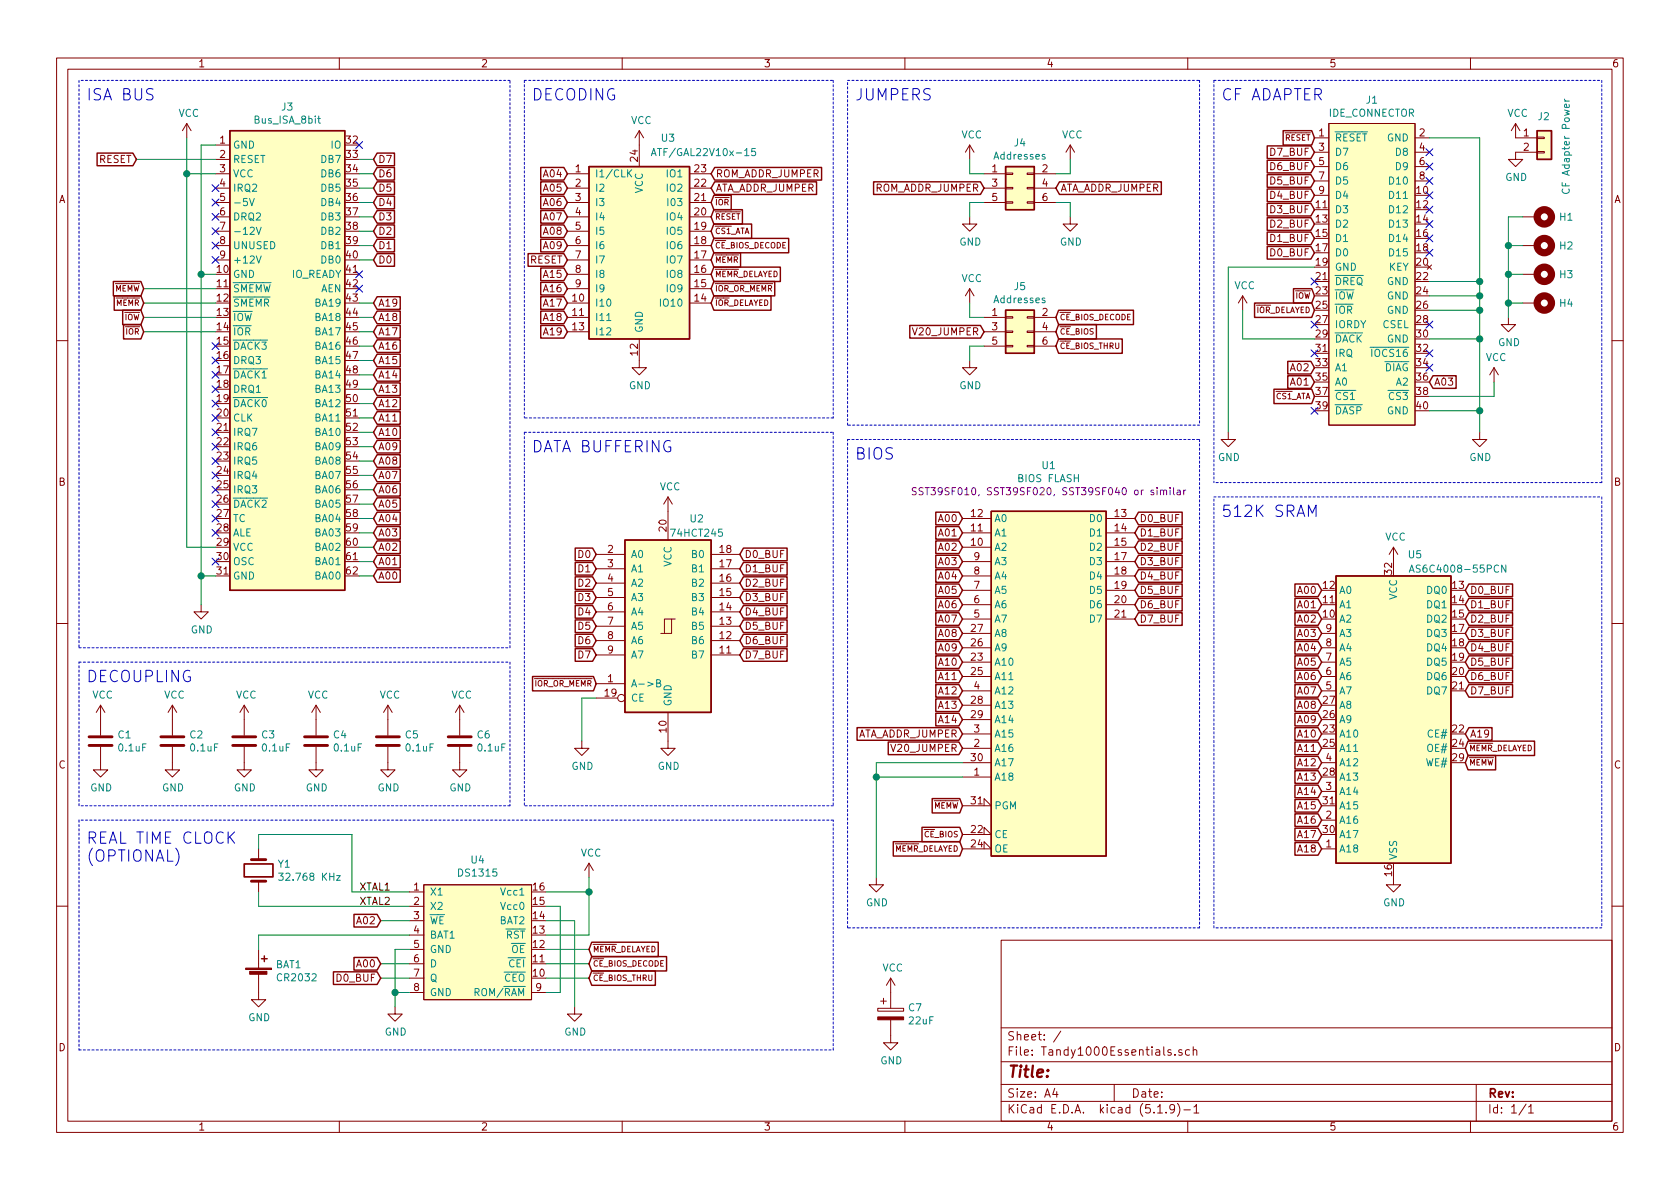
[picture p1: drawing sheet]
EESchema Schematic File Version 4
EELAYER 30 0
EELAYER END
$Descr A4 11693 8268
encoding utf-8
Sheet 1 1
Title ""
Date ""
Rev ""
Comp ""
Comment1 ""
Comment2 ""
Comment3 ""
Comment4 ""
$EndDescr
$Comp
L power:VCC #PWR0101
U 1 1
P 1300 950
F 0 "#PWR0101" H 1300 800 50  0001 C CNN
F 1 "VCC" H 1315 1123 50  0000 C CNN
F 2 "" H 1300 950 50  0001 C CNN
F 3 "" H 1300 950 50  0001 C CNN
	1    1300 950 
	1    0    0    -1  
$EndComp
Wire Wire Line
	1300 1200 1500 1200
$Comp
L power:GND #PWR0102
U 1 1
P 1400 4200
F 0 "#PWR0102" H 1400 3950 50  0001 C CNN
F 1 "GND" H 1405 4027 50  0000 C CNN
F 2 "" H 1400 4200 50  0001 C CNN
F 3 "" H 1400 4200 50  0001 C CNN
	1    1400 4200
	1    0    0    -1  
$EndComp
Wire Wire Line
	1500 4000 1400 4000
Wire Wire Line
	1400 4000 1400 4200
Wire Wire Line
	1500 1000 1400 1000
Connection ~ 1400 4000
Wire Wire Line
	1500 3800 1300 3800
Wire Wire Line
	1300 3800 1300 1200
Text GLabel 2600 1100 2    50   Input ~ 0
D7
Text GLabel 2600 1200 2    50   Input ~ 0
D6
Text GLabel 2600 1300 2    50   Input ~ 0
D5
Text GLabel 2600 1400 2    50   Input ~ 0
D4
Text GLabel 2600 1500 2    50   Input ~ 0
D3
Text GLabel 2600 1600 2    50   Input ~ 0
D2
Text GLabel 2600 1700 2    50   Input ~ 0
D1
Text GLabel 2600 1800 2    50   Input ~ 0
D0
Text GLabel 2600 4000 2    50   Input ~ 0
A00
Wire Wire Line
	1500 1100 950  1100
Connection ~ 1300 1200
Wire Wire Line
	1300 950  1300 1200
Wire Wire Line
	1500 2000 1000 2000
Wire Wire Line
	1500 2100 1000 2100
Wire Wire Line
	1500 2200 1000 2200
Wire Wire Line
	1500 2300 1000 2300
Wire Wire Line
	2500 1100 2600 1100
Wire Wire Line
	2500 1200 2600 1200
Wire Wire Line
	2600 1300 2500 1300
Wire Wire Line
	2500 1400 2600 1400
Wire Wire Line
	2500 1500 2600 1500
Wire Wire Line
	2500 1600 2600 1600
Wire Wire Line
	2500 1700 2600 1700
Wire Wire Line
	2600 1800 2500 1800
Wire Wire Line
	2500 2100 2600 2100
Wire Wire Line
	2500 2200 2600 2200
Wire Wire Line
	2600 2300 2500 2300
Wire Wire Line
	2500 2400 2600 2400
Wire Wire Line
	2500 2500 2600 2500
Wire Wire Line
	2500 2700 2600 2700
Wire Wire Line
	2600 2800 2500 2800
Wire Wire Line
	2500 2900 2600 2900
Wire Wire Line
	2500 3000 2600 3000
Wire Wire Line
	2500 3100 2600 3100
Wire Wire Line
	2500 3200 2600 3200
Wire Wire Line
	2600 3300 2500 3300
Wire Wire Line
	2500 3400 2600 3400
Wire Wire Line
	2500 3500 2600 3500
Wire Wire Line
	2500 3600 2600 3600
Wire Wire Line
	2500 3700 2600 3700
Wire Wire Line
	2600 3800 2500 3800
Wire Wire Line
	2500 3900 2600 3900
Wire Wire Line
	2500 4000 2600 4000
Text GLabel 2600 3900 2    50   Input ~ 0
A01
Text GLabel 2600 3800 2    50   Input ~ 0
A02
Text GLabel 2600 3700 2    50   Input ~ 0
A03
Text GLabel 2600 3300 2    50   Input ~ 0
A07
Text GLabel 2600 3200 2    50   Input ~ 0
A08
Text GLabel 2600 3100 2    50   Input ~ 0
A09
Text GLabel 2600 3000 2    50   Input ~ 0
A10
Text GLabel 2600 2900 2    50   Input ~ 0
A11
Text GLabel 2600 2800 2    50   Input ~ 0
A12
Text GLabel 2600 2700 2    50   Input ~ 0
A13
Wire Wire Line
	1400 1000 1400 1900
Text GLabel 1000 2000 0    39   Input ~ 0
~MEMW
Text GLabel 1000 2100 0    39   Input ~ 0
~MEMR
Text GLabel 1000 2200 0    39   Input ~ 0
~IOW
Text GLabel 1000 2300 0    39   Input ~ 0
~IOR
Text GLabel 950  1100 0    50   Input ~ 0
RESET
Text Notes 600  700  0    79   ~ 0
ISA BUS
Wire Notes Line
	550  550  550  4500
Wire Notes Line
	550  4500 3550 4500
Wire Notes Line
	3550 4500 3550 550 
Wire Notes Line
	3550 550  550  550 
Wire Wire Line
	1500 1900 1400 1900
Connection ~ 1400 1900
Wire Wire Line
	1400 1900 1400 4000
NoConn ~ 1500 1700
$Comp
L Memory_Flash:SST39SF040 U1
U 1 1
P 7300 4800
F 0 "U1" H 7300 6371 50  0000 C CNN
F 1 "BIOS FLASH" H 7300 6280 50  0000 C CNN
F 2 "Package_DIP:DIP-32_W15.24mm_Socket" H 7300 5100 50  0001 C CNN
F 3 "http://ww1.microchip.com/downloads/en/DeviceDoc/25022B.pdf" H 7300 5100 50  0001 C CNN
F 4 "SST39SF010, SST39SF020, SST39SF040 or similar" H 7300 6189 50  0000 C CNN "Note"
	1    7300 4800
	1    0    0    -1  
$EndComp
NoConn ~ 9950 1050
NoConn ~ 9950 1150
NoConn ~ 9950 1250
NoConn ~ 9950 1350
NoConn ~ 9950 1450
NoConn ~ 9950 1550
NoConn ~ 9950 1650
NoConn ~ 9950 1750
Text GLabel 9150 1750 0    50   Input ~ 0
D0_BUF
Text GLabel 9150 1650 0    50   Input ~ 0
D1_BUF
Text GLabel 9150 1550 0    50   Input ~ 0
D2_BUF
Text GLabel 9150 1450 0    50   Input ~ 0
D3_BUF
Text GLabel 9150 1350 0    50   Input ~ 0
D4_BUF
Text GLabel 9150 1250 0    50   Input ~ 0
D5_BUF
Text GLabel 9150 1150 0    50   Input ~ 0
D6_BUF
Text GLabel 9150 1050 0    50   Input ~ 0
D7_BUF
Wire Wire Line
	9950 950  10300 950 
Wire Wire Line
	10300 950  10300 1950
$Comp
L power:GND #PWR0106
U 1 1
P 10300 3000
F 0 "#PWR0106" H 10300 2750 50  0001 C CNN
F 1 "GND" H 10305 2827 50  0000 C CNN
F 2 "" H 10300 3000 50  0001 C CNN
F 3 "" H 10300 3000 50  0001 C CNN
	1    10300 3000
	1    0    0    -1  
$EndComp
Wire Wire Line
	9950 1950 10300 1950
Connection ~ 10300 1950
Wire Wire Line
	10300 1950 10300 2050
Wire Wire Line
	9950 2050 10300 2050
Connection ~ 10300 2050
Wire Wire Line
	10300 2050 10300 2150
Wire Wire Line
	9950 2150 10300 2150
Connection ~ 10300 2150
Wire Wire Line
	9950 2350 10300 2350
Connection ~ 10300 2350
Wire Wire Line
	10300 2350 10300 2850
NoConn ~ 9950 2450
NoConn ~ 9950 2550
Text GLabel 9150 2650 0    50   Input ~ 0
A01
Text GLabel 9150 2550 0    50   Input ~ 0
A02
Text GLabel 9950 2650 2    50   Input ~ 0
A03
Wire Wire Line
	9950 2850 10300 2850
Connection ~ 10300 2850
Wire Wire Line
	10300 2850 10300 3000
NoConn ~ 9150 2450
$Comp
L power:GND #PWR0107
U 1 1
P 8550 3000
F 0 "#PWR0107" H 8550 2750 50  0001 C CNN
F 1 "GND" H 8555 2827 50  0000 C CNN
F 2 "" H 8550 3000 50  0001 C CNN
F 3 "" H 8550 3000 50  0001 C CNN
	1    8550 3000
	1    0    0    -1  
$EndComp
Wire Wire Line
	8550 3000 8550 1850
Wire Wire Line
	8550 1850 9150 1850
Text GLabel 9150 2150 0    39   Input ~ 0
~IOR~_DELAYED
Text GLabel 9150 2050 0    39   Input ~ 0
~IOW
Text GLabel 9150 950  0    39   Input ~ 0
~RESET
$Comp
L power:GND #PWR0110
U 1 1
P 4450 2500
F 0 "#PWR0110" H 4450 2250 50  0001 C CNN
F 1 "GND" H 4455 2327 50  0000 C CNN
F 2 "" H 4450 2500 50  0001 C CNN
F 3 "" H 4450 2500 50  0001 C CNN
	1    4450 2500
	1    0    0    -1  
$EndComp
$Comp
L power:VCC #PWR0111
U 1 1
P 4450 1000
F 0 "#PWR0111" H 4450 850 50  0001 C CNN
F 1 "VCC" H 4465 1173 50  0000 C CNN
F 2 "" H 4450 1000 50  0001 C CNN
F 3 "" H 4450 1000 50  0001 C CNN
	1    4450 1000
	1    0    0    -1  
$EndComp
Text GLabel 6700 3600 0    50   Input ~ 0
A00
Text GLabel 6700 3700 0    50   Input ~ 0
A01
Text GLabel 6700 3800 0    50   Input ~ 0
A02
Text GLabel 6700 3900 0    50   Input ~ 0
A03
Text GLabel 6700 4000 0    50   Input ~ 0
A04
Text GLabel 6700 4100 0    50   Input ~ 0
A05
Text GLabel 6700 4200 0    50   Input ~ 0
A06
Text GLabel 6700 4300 0    50   Input ~ 0
A07
Text GLabel 6700 4400 0    50   Input ~ 0
A08
Text GLabel 6700 4500 0    50   Input ~ 0
A09
Text GLabel 6700 4600 0    50   Input ~ 0
A10
Text GLabel 6700 4700 0    50   Input ~ 0
A11
Text GLabel 6700 4800 0    50   Input ~ 0
A12
Text GLabel 6700 4900 0    50   Input ~ 0
A13
Wire Wire Line
	6700 5400 6100 5400
Wire Wire Line
	6100 5400 6100 6100
$Comp
L power:GND #PWR0112
U 1 1
P 6100 6100
F 0 "#PWR0112" H 6100 5850 50  0001 C CNN
F 1 "GND" H 6105 5927 50  0000 C CNN
F 2 "" H 6100 6100 50  0001 C CNN
F 3 "" H 6100 6100 50  0001 C CNN
	1    6100 6100
	1    0    0    -1  
$EndComp
Text GLabel 6700 5600 0    39   Input ~ 0
~MEMW
Text GLabel 6700 5900 0    39   Input ~ 0
~MEMR~_DELAYED
Text GLabel 6700 5800 0    39   Input ~ 0
~CE~_BIOS
Text GLabel 7900 3600 2    50   Input ~ 0
D0_BUF
Text GLabel 7900 3700 2    50   Input ~ 0
D1_BUF
Text GLabel 7900 3800 2    50   Input ~ 0
D2_BUF
Text GLabel 7900 3900 2    50   Input ~ 0
D3_BUF
Text GLabel 7900 4000 2    50   Input ~ 0
D4_BUF
Text GLabel 7900 4100 2    50   Input ~ 0
D5_BUF
Text GLabel 7900 4200 2    50   Input ~ 0
D6_BUF
Text GLabel 7900 4300 2    50   Input ~ 0
D7_BUF
Text GLabel 4950 1600 2    39   Input ~ 0
~CS1~_ATA
Text GLabel 4950 1700 2    39   Input ~ 0
~CE~_BIOS_DECODE
Text GLabel 4950 2100 2    39   Input ~ 0
~IOR~_DELAYED
Text GLabel 2600 3400 2    50   Input ~ 0
A06
Text GLabel 2600 3500 2    50   Input ~ 0
A05
Text GLabel 2600 3600 2    50   Input ~ 0
A04
Text GLabel 3950 1500 0    50   Input ~ 0
A07
Text GLabel 3950 1600 0    50   Input ~ 0
A08
Text GLabel 3950 1700 0    50   Input ~ 0
A09
Text GLabel 3950 1400 0    50   Input ~ 0
A06
Text GLabel 3950 1300 0    50   Input ~ 0
A05
Text GLabel 3950 1200 0    50   Input ~ 0
A04
Text GLabel 2600 2100 2    50   Input ~ 0
A19
Text GLabel 2600 2200 2    50   Input ~ 0
A18
Text GLabel 2600 2300 2    50   Input ~ 0
A17
Text GLabel 2600 2400 2    50   Input ~ 0
A16
Text GLabel 2600 2500 2    50   Input ~ 0
A15
Text GLabel 3950 2300 0    50   Input ~ 0
A19
Text GLabel 3950 2200 0    50   Input ~ 0
A18
Text GLabel 3950 2100 0    50   Input ~ 0
A17
Text GLabel 3950 2000 0    50   Input ~ 0
A16
Text GLabel 3950 1900 0    50   Input ~ 0
A15
Connection ~ 6100 5400
Wire Wire Line
	6700 5300 6100 5300
Wire Wire Line
	6100 5300 6100 5400
Text GLabel 6700 5100 0    50   Input ~ 0
ATA_ADDR_JUMPER
$Comp
L Device:C C1
U 1 1
P 700 5150
F 0 "C1" H 815 5196 50  0000 L CNN
F 1 "0.1uF" H 815 5105 50  0000 L CNN
F 2 "Capacitor_THT:C_Disc_D6.0mm_W2.5mm_P5.00mm" H 738 5000 50  0001 C CNN
F 3 "~" H 700 5150 50  0001 C CNN
F 4 "C84772" H 700 5150 50  0001 C CNN "LCSC"
F 5 "C84772,C263183" H 700 5150 50  0001 C CNN "Part options"
	1    700  5150
	1    0    0    -1  
$EndComp
$Comp
L power:GND #PWR0115
U 1 1
P 700 5300
F 0 "#PWR0115" H 700 5050 50  0001 C CNN
F 1 "GND" H 705 5127 50  0000 C CNN
F 2 "" H 700 5300 50  0001 C CNN
F 3 "" H 700 5300 50  0001 C CNN
	1    700  5300
	1    0    0    -1  
$EndComp
$Comp
L power:VCC #PWR0116
U 1 1
P 700 5000
F 0 "#PWR0116" H 700 4850 50  0001 C CNN
F 1 "VCC" H 715 5173 50  0000 C CNN
F 2 "" H 700 5000 50  0001 C CNN
F 3 "" H 700 5000 50  0001 C CNN
	1    700  5000
	1    0    0    -1  
$EndComp
$Comp
L Device:C C2
U 1 1
P 1200 5150
F 0 "C2" H 1315 5196 50  0000 L CNN
F 1 "0.1uF" H 1315 5105 50  0000 L CNN
F 2 "Capacitor_THT:C_Disc_D6.0mm_W2.5mm_P5.00mm" H 1238 5000 50  0001 C CNN
F 3 "~" H 1200 5150 50  0001 C CNN
F 4 "C84772" H 1200 5150 50  0001 C CNN "LCSC"
F 5 "C84772,C263183" H 1200 5150 50  0001 C CNN "Part options"
	1    1200 5150
	1    0    0    -1  
$EndComp
$Comp
L power:GND #PWR0117
U 1 1
P 1200 5300
F 0 "#PWR0117" H 1200 5050 50  0001 C CNN
F 1 "GND" H 1205 5127 50  0000 C CNN
F 2 "" H 1200 5300 50  0001 C CNN
F 3 "" H 1200 5300 50  0001 C CNN
	1    1200 5300
	1    0    0    -1  
$EndComp
$Comp
L power:VCC #PWR0118
U 1 1
P 1200 5000
F 0 "#PWR0118" H 1200 4850 50  0001 C CNN
F 1 "VCC" H 1215 5173 50  0000 C CNN
F 2 "" H 1200 5000 50  0001 C CNN
F 3 "" H 1200 5000 50  0001 C CNN
	1    1200 5000
	1    0    0    -1  
$EndComp
Text Notes 600  4750 0    79   ~ 0
DECOUPLING
Wire Notes Line
	550  4600 3550 4600
Wire Notes Line
	3550 4600 3550 5600
Wire Notes Line
	3550 5600 550  5600
Wire Notes Line
	550  5600 550  4600
Text Notes 3700 3150 0    79   ~ 0
DATA BUFFERING
Text Notes 3700 700  0    79   ~ 0
DECODING
Text Notes 5950 3200 0    79   ~ 0
BIOS
Text Notes 8500 700  0    79   ~ 0
CF ADAPTER
Wire Notes Line
	8450 550  11150 550 
Wire Notes Line
	11150 550  11150 3350
Wire Notes Line
	11150 3350 8450 3350
Wire Notes Line
	8450 550  8450 3350
Wire Notes Line
	3650 3000 5800 3000
Wire Notes Line
	5800 5600 3650 5600
Wire Notes Line
	3650 3000 3650 5600
Wire Notes Line
	3650 550  5800 550 
Wire Notes Line
	5800 2900 3650 2900
Wire Notes Line
	3650 550  3650 2900
Wire Notes Line
	8350 2950 5900 2950
Wire Notes Line
	5900 550  8350 550 
Text Notes 5950 700  0    79   ~ 0
JUMPERS
NoConn ~ 9150 2850
$Comp
L 00Common:IDE_CONNECTOR J1
U 1 1
P 9550 850
F 0 "J1" H 9550 1015 50  0000 C CNN
F 1 "IDE_CONNECTOR" H 9550 924 50  0000 C CNN
F 2 "Connector_PinSocket_2.54mm:PinSocket_2x20_P2.54mm_Vertical" H 9550 850 50  0001 C CNN
F 3 "" H 9550 850 50  0001 C CNN
	1    9550 850 
	1    0    0    -1  
$EndComp
$Comp
L Connector_Generic:Conn_01x02 J2
U 1 1
P 10750 950
F 0 "J2" H 10700 1100 50  0000 L CNN
F 1 "CF Adapter Power" V 10900 550 50  0000 L CNN
F 2 "Connector_PinSocket_2.54mm:PinSocket_1x02_P2.54mm_Vertical" H 10750 950 50  0001 C CNN
F 3 "~" H 10750 950 50  0001 C CNN
	1    10750 950 
	1    0    0    -1  
$EndComp
$Comp
L power:GND #PWR0123
U 1 1
P 10500 2200
F 0 "#PWR0123" H 10500 1950 50  0001 C CNN
F 1 "GND" H 10505 2027 50  0000 C CNN
F 2 "" H 10500 2200 50  0001 C CNN
F 3 "" H 10500 2200 50  0001 C CNN
	1    10500 2200
	1    0    0    -1  
$EndComp
$Comp
L power:VCC #PWR0124
U 1 1
P 10550 950
F 0 "#PWR0124" H 10550 800 50  0001 C CNN
F 1 "VCC" H 10565 1123 50  0000 C CNN
F 2 "" H 10550 950 50  0001 C CNN
F 3 "" H 10550 950 50  0001 C CNN
	1    10550 950 
	1    0    0    -1  
$EndComp
NoConn ~ 9150 1950
NoConn ~ 9150 2250
$Comp
L power:VCC #PWR0125
U 1 1
P 8650 2150
F 0 "#PWR0125" H 8650 2000 50  0001 C CNN
F 1 "VCC" H 8665 2323 50  0000 C CNN
F 2 "" H 8650 2150 50  0001 C CNN
F 3 "" H 8650 2150 50  0001 C CNN
	1    8650 2150
	1    0    0    -1  
$EndComp
Wire Wire Line
	9150 2350 8650 2350
Wire Wire Line
	8650 2350 8650 2150
Wire Wire Line
	10300 2150 10300 2350
NoConn ~ 9950 2250
NoConn ~ 1500 1500
NoConn ~ 1500 3700
NoConn ~ 2500 1000
NoConn ~ 1500 3900
NoConn ~ 1500 1300
NoConn ~ 2500 1900
NoConn ~ 1500 2400
NoConn ~ 1500 2500
NoConn ~ 1500 2600
NoConn ~ 1500 2700
NoConn ~ 1500 2800
NoConn ~ 1500 3500
NoConn ~ 1500 3400
NoConn ~ 1500 3300
NoConn ~ 1500 3200
NoConn ~ 1500 3100
NoConn ~ 1500 3000
NoConn ~ 1500 3600
NoConn ~ 1500 2900
NoConn ~ 2500 2000
NoConn ~ 1500 1400
NoConn ~ 1500 1600
NoConn ~ 1500 1800
Wire Wire Line
	9950 2750 10400 2750
Wire Wire Line
	10400 2750 10400 2650
$Comp
L power:VCC #PWR0103
U 1 1
P 10400 2650
F 0 "#PWR0103" H 10400 2500 50  0001 C CNN
F 1 "VCC" H 10415 2823 50  0000 C CNN
F 2 "" H 10400 2650 50  0001 C CNN
F 3 "" H 10400 2650 50  0001 C CNN
	1    10400 2650
	1    0    0    -1  
$EndComp
Text GLabel 9150 2750 0    39   Input ~ 0
~CS1~_ATA
$Comp
L power:GND #PWR0109
U 1 1
P 4650 5150
F 0 "#PWR0109" H 4650 4900 50  0001 C CNN
F 1 "GND" H 4655 4977 50  0000 C CNN
F 2 "" H 4650 5150 50  0001 C CNN
F 3 "" H 4650 5150 50  0001 C CNN
	1    4650 5150
	1    0    0    -1  
$EndComp
$Comp
L power:VCC #PWR0108
U 1 1
P 4650 3550
F 0 "#PWR0108" H 4650 3400 50  0001 C CNN
F 1 "VCC" H 4665 3723 50  0000 C CNN
F 2 "" H 4650 3550 50  0001 C CNN
F 3 "" H 4650 3550 50  0001 C CNN
	1    4650 3550
	1    0    0    -1  
$EndComp
$Comp
L 74xx:74LS245 U2
U 1 1
P 4650 4350
F 0 "U2" H 4850 5100 50  0000 C CNN
F 1 "74HCT245" H 4850 5000 50  0000 C CNN
F 2 "Package_DIP:DIP-20_W7.62mm_Socket" H 4650 4350 50  0001 C CNN
F 3 "http://www.ti.com/lit/gpn/sn74LS245" H 4650 4350 50  0001 C CNN
	1    4650 4350
	1    0    0    -1  
$EndComp
Text GLabel 5150 4550 2    50   Input ~ 0
D7_BUF
Text GLabel 5150 4450 2    50   Input ~ 0
D6_BUF
Text GLabel 5150 4350 2    50   Input ~ 0
D5_BUF
Text GLabel 5150 4250 2    50   Input ~ 0
D4_BUF
Text GLabel 5150 4150 2    50   Input ~ 0
D3_BUF
Text GLabel 5150 4050 2    50   Input ~ 0
D2_BUF
Text GLabel 5150 3950 2    50   Input ~ 0
D1_BUF
Text GLabel 5150 3850 2    50   Input ~ 0
D0_BUF
Text GLabel 4150 4550 0    50   Input ~ 0
D7
Text GLabel 4150 4450 0    50   Input ~ 0
D6
Text GLabel 4150 4350 0    50   Input ~ 0
D5
Text GLabel 4150 4250 0    50   Input ~ 0
D4
Text GLabel 4150 4150 0    50   Input ~ 0
D3
Text GLabel 4150 4050 0    50   Input ~ 0
D2
Text GLabel 4150 3950 0    50   Input ~ 0
D1
Text GLabel 4150 3850 0    50   Input ~ 0
D0
Text GLabel 4150 4750 0    39   Input ~ 0
~IOR_OR_MEMR
Text GLabel 4950 1200 2    50   Input ~ 0
ROM_ADDR_JUMPER
Text GLabel 4950 1300 2    50   Input ~ 0
ATA_ADDR_JUMPER
$Comp
L 00Common:GAL22V10 U3
U 1 1
P 4450 1700
F 0 "U3" H 4650 2450 50  0000 C CNN
F 1 "ATF/GAL22V10x-15" H 4900 2350 50  0000 C CNN
F 2 "Package_DIP:DIP-24_W7.62mm_Socket" H 4450 1700 50  0001 C CNN
F 3 "" H 4450 1700 50  0001 C CNN
	1    4450 1700
	1    0    0    -1  
$EndComp
Text GLabel 2600 2600 2    50   Input ~ 0
A14
Wire Wire Line
	2500 2600 2600 2600
Text GLabel 3950 1800 0    50   Input ~ 0
RESET
Text GLabel 4950 1800 2    39   Input ~ 0
~MEMR
$Comp
L 00Common:Bus_ISA_8bit J3
U 1 1
P 2000 2500
F 0 "J3" H 2000 4267 50  0000 C CNN
F 1 "Bus_ISA_8bit" H 2000 4176 50  0000 C CNN
F 2 "00Custom:BUS_XT" H 2000 2500 50  0001 C CNN
F 3 "https://en.wikipedia.org/wiki/Industry_Standard_Architecture" H 2000 2500 50  0001 C CNN
	1    2000 2500
	1    0    0    -1  
$EndComp
Text Label 2500 6300 0    50   ~ 0
XTAL2
Text Label 2500 6200 0    50   ~ 0
XTAL1
Wire Wire Line
	2650 6400 2850 6400
Wire Wire Line
	3800 6700 4100 6700
Text GLabel 4100 6800 2    39   Input ~ 0
~CE~_BIOS_THRU
Wire Wire Line
	3800 6800 4100 6800
Text GLabel 4100 6700 2    39   Input ~ 0
~CE~_BIOS_DECODE
Wire Wire Line
	3800 6600 4100 6600
Text GLabel 4100 6600 2    39   Input ~ 0
~MEMR~_DELAYED
$Comp
L power:GND #PWR0127
U 1 1
P 4000 7000
F 0 "#PWR0127" H 4000 6750 50  0001 C CNN
F 1 "GND" H 4005 6827 50  0000 C CNN
F 2 "" H 4000 7000 50  0001 C CNN
F 3 "" H 4000 7000 50  0001 C CNN
	1    4000 7000
	1    0    0    -1  
$EndComp
Wire Wire Line
	3800 6400 4000 6400
Wire Wire Line
	4000 6400 4000 7000
Connection ~ 4100 6200
Wire Wire Line
	4100 6500 4100 6200
Wire Wire Line
	3800 6500 4100 6500
$Comp
L power:GND #PWR0126
U 1 1
P 2750 7000
F 0 "#PWR0126" H 2750 6750 50  0001 C CNN
F 1 "GND" H 2755 6827 50  0000 C CNN
F 2 "" H 2750 7000 50  0001 C CNN
F 3 "" H 2750 7000 50  0001 C CNN
	1    2750 7000
	1    0    0    -1  
$EndComp
Wire Wire Line
	1800 6500 1800 6600
Wire Wire Line
	2850 6500 1800 6500
$Comp
L Device:Battery_Cell BAT1
U 1 1
P 1800 6800
F 0 "BAT1" H 1918 6896 50  0000 L CNN
F 1 "CR2032" H 1918 6805 50  0000 L CNN
F 2 "Battery:BatteryHolder_Keystone_103_1x20mm" V 1800 6860 50  0001 C CNN
F 3 "~" V 1800 6860 50  0001 C CNN
	1    1800 6800
	1    0    0    -1  
$EndComp
Wire Wire Line
	1800 6300 1800 6200
Wire Wire Line
	2850 6300 1800 6300
Wire Wire Line
	2450 6200 2850 6200
Wire Wire Line
	2450 5800 2450 6200
Wire Wire Line
	1800 5800 2450 5800
Wire Wire Line
	1800 5900 1800 5800
$Comp
L Device:Crystal Y1
U 1 1
P 1800 6050
F 0 "Y1" V 1754 6181 50  0000 L CNN
F 1 "32.768 KHz" V 1845 6181 50  0000 L CNN
F 2 "Crystal:Crystal_C38-LF_D3.0mm_L8.0mm_Horizontal" H 1800 6050 50  0001 C CNN
F 3 "~" H 1800 6050 50  0001 C CNN
	1    1800 6050
	0    1    1    0   
$EndComp
Wire Wire Line
	2850 6800 2650 6800
Wire Wire Line
	2650 6700 2850 6700
Connection ~ 2750 6900
Wire Wire Line
	2750 6600 2750 6900
Wire Wire Line
	2850 6600 2750 6600
Wire Wire Line
	2750 6900 2750 7000
Wire Wire Line
	2850 6900 2750 6900
$Comp
L power:GND #PWR0105
U 1 1
P 1800 6900
F 0 "#PWR0105" H 1800 6650 50  0001 C CNN
F 1 "GND" H 1805 6727 50  0000 C CNN
F 2 "" H 1800 6900 50  0001 C CNN
F 3 "" H 1800 6900 50  0001 C CNN
	1    1800 6900
	1    0    0    -1  
$EndComp
Wire Wire Line
	4100 6200 4100 6100
Wire Wire Line
	3800 6200 4100 6200
$Comp
L power:VCC #PWR0113
U 1 1
P 4100 6100
F 0 "#PWR0113" H 4100 5950 50  0001 C CNN
F 1 "VCC" H 4115 6273 50  0000 C CNN
F 2 "" H 4100 6100 50  0001 C CNN
F 3 "" H 4100 6100 50  0001 C CNN
	1    4100 6100
	1    0    0    -1  
$EndComp
Wire Wire Line
	3900 6900 3800 6900
Wire Wire Line
	3900 6300 3900 6900
Wire Wire Line
	3800 6300 3900 6300
Text GLabel 2650 6800 0    50   Input ~ 0
D0_BUF
Text GLabel 2650 6700 0    50   Input ~ 0
A00
Text GLabel 2650 6400 0    50   Input ~ 0
A02
$Comp
L 00Common:DS1315 U4
U 1 1
P 3300 6000
F 0 "U4" H 3325 6025 50  0000 C CNN
F 1 "DS1315" H 3325 5934 50  0000 C CNN
F 2 "Package_DIP:DIP-16_W7.62mm_Socket" H 3300 6000 50  0001 C CNN
F 3 "" H 3300 6000 50  0001 C CNN
	1    3300 6000
	1    0    0    -1  
$EndComp
Wire Notes Line
	5900 3050 8350 3050
Wire Notes Line
	5800 550  5800 2900
Wire Notes Line
	5800 3000 5800 5600
Wire Notes Line
	550  5700 550  7300
Wire Notes Line
	550  7300 5800 7300
Wire Notes Line
	5800 7300 5800 5700
Wire Notes Line
	5800 5700 550  5700
Text Notes 600  6000 0    79   ~ 0
REAL TIME CLOCK\n(OPTIONAL)
$Comp
L Memory_RAM:AS6C4008-55PCN U5
U 1 1
P 9700 5000
F 0 "U5" H 9850 6150 50  0000 C CNN
F 1 "AS6C4008-55PCN" H 10150 6050 50  0000 C CNN
F 2 "Package_DIP:DIP-32_W15.24mm_Socket" H 9700 5100 50  0001 C CNN
F 3 "https://www.alliancememory.com/wp-content/uploads/pdf/AS6C4008.pdf" H 9700 5100 50  0001 C CNN
	1    9700 5000
	1    0    0    -1  
$EndComp
Text GLabel 9200 4100 0    50   Input ~ 0
A00
Text GLabel 9200 4200 0    50   Input ~ 0
A01
Text GLabel 9200 4300 0    50   Input ~ 0
A02
Text GLabel 9200 4400 0    50   Input ~ 0
A03
Text GLabel 9200 4500 0    50   Input ~ 0
A04
Text GLabel 9200 4600 0    50   Input ~ 0
A05
Text GLabel 9200 4700 0    50   Input ~ 0
A06
Text GLabel 9200 4800 0    50   Input ~ 0
A07
Text GLabel 9200 4900 0    50   Input ~ 0
A08
Text GLabel 9200 5000 0    50   Input ~ 0
A09
Text GLabel 9200 5100 0    50   Input ~ 0
A10
Text GLabel 9200 5200 0    50   Input ~ 0
A11
Text GLabel 9200 5300 0    50   Input ~ 0
A12
Text GLabel 9200 5400 0    50   Input ~ 0
A13
Text GLabel 9200 5500 0    50   Input ~ 0
A14
Text GLabel 9200 5900 0    50   Input ~ 0
A18
Text GLabel 9200 5800 0    50   Input ~ 0
A17
Text GLabel 9200 5700 0    50   Input ~ 0
A16
Text GLabel 9200 5600 0    50   Input ~ 0
A15
Text GLabel 10200 4100 2    50   Input ~ 0
D0_BUF
Text GLabel 10200 4200 2    50   Input ~ 0
D1_BUF
Text GLabel 10200 4300 2    50   Input ~ 0
D2_BUF
Text GLabel 10200 4400 2    50   Input ~ 0
D3_BUF
Text GLabel 10200 4500 2    50   Input ~ 0
D4_BUF
Text GLabel 10200 4600 2    50   Input ~ 0
D5_BUF
Text GLabel 10200 4700 2    50   Input ~ 0
D6_BUF
Text GLabel 10200 4800 2    50   Input ~ 0
D7_BUF
Text GLabel 10200 5100 2    50   Input ~ 0
A19
Text GLabel 10200 5200 2    39   Input ~ 0
~MEMR~_DELAYED
Text GLabel 10200 5300 2    39   Input ~ 0
~MEMW
Text Notes 8500 3600 0    79   ~ 0
512K SRAM
Wire Notes Line
	8450 3450 11150 3450
Wire Notes Line
	11150 3450 11150 6450
Wire Notes Line
	11150 6450 8450 6450
Wire Notes Line
	8450 6450 8450 3450
$Comp
L power:GND #PWR0130
U 1 1
P 9700 6100
F 0 "#PWR0130" H 9700 5850 50  0001 C CNN
F 1 "GND" H 9705 5927 50  0000 C CNN
F 2 "" H 9700 6100 50  0001 C CNN
F 3 "" H 9700 6100 50  0001 C CNN
	1    9700 6100
	1    0    0    -1  
$EndComp
$Comp
L power:VCC #PWR0131
U 1 1
P 9700 3900
F 0 "#PWR0131" H 9700 3750 50  0001 C CNN
F 1 "VCC" H 9715 4073 50  0000 C CNN
F 2 "" H 9700 3900 50  0001 C CNN
F 3 "" H 9700 3900 50  0001 C CNN
	1    9700 3900
	1    0    0    -1  
$EndComp
$Comp
L power:VCC #PWR0132
U 1 1
P 2700 5000
F 0 "#PWR0132" H 2700 4850 50  0001 C CNN
F 1 "VCC" H 2715 5173 50  0000 C CNN
F 2 "" H 2700 5000 50  0001 C CNN
F 3 "" H 2700 5000 50  0001 C CNN
	1    2700 5000
	1    0    0    -1  
$EndComp
$Comp
L power:GND #PWR0133
U 1 1
P 2700 5300
F 0 "#PWR0133" H 2700 5050 50  0001 C CNN
F 1 "GND" H 2705 5127 50  0000 C CNN
F 2 "" H 2700 5300 50  0001 C CNN
F 3 "" H 2700 5300 50  0001 C CNN
	1    2700 5300
	1    0    0    -1  
$EndComp
$Comp
L Device:C C5
U 1 1
P 2700 5150
F 0 "C5" H 2815 5196 50  0000 L CNN
F 1 "0.1uF" H 2815 5105 50  0000 L CNN
F 2 "Capacitor_THT:C_Disc_D6.0mm_W2.5mm_P5.00mm" H 2738 5000 50  0001 C CNN
F 3 "~" H 2700 5150 50  0001 C CNN
F 4 "C84772" H 2700 5150 50  0001 C CNN "LCSC"
F 5 "C84772,C263183" H 2700 5150 50  0001 C CNN "Part options"
	1    2700 5150
	1    0    0    -1  
$EndComp
$Comp
L power:VCC #PWR0129
U 1 1
P 2200 5000
F 0 "#PWR0129" H 2200 4850 50  0001 C CNN
F 1 "VCC" H 2215 5173 50  0000 C CNN
F 2 "" H 2200 5000 50  0001 C CNN
F 3 "" H 2200 5000 50  0001 C CNN
	1    2200 5000
	1    0    0    -1  
$EndComp
$Comp
L power:GND #PWR0128
U 1 1
P 2200 5300
F 0 "#PWR0128" H 2200 5050 50  0001 C CNN
F 1 "GND" H 2205 5127 50  0000 C CNN
F 2 "" H 2200 5300 50  0001 C CNN
F 3 "" H 2200 5300 50  0001 C CNN
	1    2200 5300
	1    0    0    -1  
$EndComp
$Comp
L Device:C C4
U 1 1
P 2200 5150
F 0 "C4" H 2315 5196 50  0000 L CNN
F 1 "0.1uF" H 2315 5105 50  0000 L CNN
F 2 "Capacitor_THT:C_Disc_D6.0mm_W2.5mm_P5.00mm" H 2238 5000 50  0001 C CNN
F 3 "~" H 2200 5150 50  0001 C CNN
F 4 "C84772" H 2200 5150 50  0001 C CNN "LCSC"
F 5 "C84772,C263183" H 2200 5150 50  0001 C CNN "Part options"
	1    2200 5150
	1    0    0    -1  
$EndComp
$Comp
L Device:CP C7
U 1 1
P 6200 7050
F 0 "C7" H 6318 7096 50  0000 L CNN
F 1 "22uF" H 6318 7005 50  0000 L CNN
F 2 "Capacitor_THT:CP_Radial_D5.0mm_P2.50mm" H 6238 6900 50  0001 C CNN
F 3 "~" H 6200 7050 50  0001 C CNN
	1    6200 7050
	1    0    0    -1  
$EndComp
$Comp
L power:VCC #PWR0122
U 1 1
P 6200 6900
F 0 "#PWR0122" H 6200 6750 50  0001 C CNN
F 1 "VCC" H 6215 7073 50  0000 C CNN
F 2 "" H 6200 6900 50  0001 C CNN
F 3 "" H 6200 6900 50  0001 C CNN
	1    6200 6900
	1    0    0    -1  
$EndComp
$Comp
L power:GND #PWR0121
U 1 1
P 6200 7200
F 0 "#PWR0121" H 6200 6950 50  0001 C CNN
F 1 "GND" H 6205 7027 50  0000 C CNN
F 2 "" H 6200 7200 50  0001 C CNN
F 3 "" H 6200 7200 50  0001 C CNN
	1    6200 7200
	1    0    0    -1  
$EndComp
$Comp
L power:VCC #PWR0120
U 1 1
P 1700 5000
F 0 "#PWR0120" H 1700 4850 50  0001 C CNN
F 1 "VCC" H 1715 5173 50  0000 C CNN
F 2 "" H 1700 5000 50  0001 C CNN
F 3 "" H 1700 5000 50  0001 C CNN
	1    1700 5000
	1    0    0    -1  
$EndComp
$Comp
L power:GND #PWR0119
U 1 1
P 1700 5300
F 0 "#PWR0119" H 1700 5050 50  0001 C CNN
F 1 "GND" H 1705 5127 50  0000 C CNN
F 2 "" H 1700 5300 50  0001 C CNN
F 3 "" H 1700 5300 50  0001 C CNN
	1    1700 5300
	1    0    0    -1  
$EndComp
$Comp
L Device:C C3
U 1 1
P 1700 5150
F 0 "C3" H 1815 5196 50  0000 L CNN
F 1 "0.1uF" H 1815 5105 50  0000 L CNN
F 2 "Capacitor_THT:C_Disc_D6.0mm_W2.5mm_P5.00mm" H 1738 5000 50  0001 C CNN
F 3 "~" H 1700 5150 50  0001 C CNN
F 4 "C84772" H 1700 5150 50  0001 C CNN "LCSC"
F 5 "C84772,C263183" H 1700 5150 50  0001 C CNN "Part options"
	1    1700 5150
	1    0    0    -1  
$EndComp
Text GLabel 4950 2000 2    39   Input ~ 0
~IOR_OR_MEMR
Text GLabel 4950 1500 2    39   Input ~ 0
~RESET
Text GLabel 4950 1400 2    39   Input ~ 0
~IOR
Wire Notes Line
	5900 2950 5900 550 
Wire Notes Line
	8350 550  8350 2950
Wire Notes Line
	5900 6450 5900 3050
Wire Notes Line
	8350 6450 5900 6450
Wire Notes Line
	8350 3050 8350 6450
$Comp
L Mechanical:MountingHole_Pad H1
U 1 1
P 10700 1500
F 0 "H1" V 10700 1650 50  0000 L CNN
F 1 "MountingHole_Pad" V 10745 1650 50  0001 L CNN
F 2 "MountingHole:MountingHole_3.5mm_Pad" H 10700 1500 50  0001 C CNN
F 3 "~" H 10700 1500 50  0001 C CNN
	1    10700 1500
	0    1    1    0   
$EndComp
$Comp
L Mechanical:MountingHole_Pad H2
U 1 1
P 10700 1700
F 0 "H2" V 10700 1850 50  0000 L CNN
F 1 "MountingHole_Pad" V 10745 1850 50  0001 L CNN
F 2 "MountingHole:MountingHole_3.5mm_Pad" H 10700 1700 50  0001 C CNN
F 3 "~" H 10700 1700 50  0001 C CNN
	1    10700 1700
	0    1    1    0   
$EndComp
$Comp
L Mechanical:MountingHole_Pad H3
U 1 1
P 10700 1900
F 0 "H3" V 10700 2050 50  0000 L CNN
F 1 "MountingHole_Pad" V 10745 2050 50  0001 L CNN
F 2 "MountingHole:MountingHole_3.5mm_Pad" H 10700 1900 50  0001 C CNN
F 3 "~" H 10700 1900 50  0001 C CNN
	1    10700 1900
	0    1    1    0   
$EndComp
$Comp
L Mechanical:MountingHole_Pad H4
U 1 1
P 10700 2100
F 0 "H4" V 10700 2250 50  0000 L CNN
F 1 "MountingHole_Pad" V 10745 2250 50  0001 L CNN
F 2 "MountingHole:MountingHole_3.5mm_Pad" H 10700 2100 50  0001 C CNN
F 3 "~" H 10700 2100 50  0001 C CNN
	1    10700 2100
	0    1    1    0   
$EndComp
Wire Wire Line
	10600 1500 10500 1500
Wire Wire Line
	10500 1500 10500 1700
Wire Wire Line
	10500 2100 10600 2100
Connection ~ 10500 2100
Wire Wire Line
	10500 2100 10500 2200
Wire Wire Line
	10600 1900 10500 1900
Connection ~ 10500 1900
Wire Wire Line
	10500 1900 10500 2100
Wire Wire Line
	10500 1700 10600 1700
Connection ~ 10500 1700
Wire Wire Line
	10500 1700 10500 1900
Text GLabel 4950 1900 2    39   Input ~ 0
~MEMR~_DELAYED
$Comp
L power:GND #PWR0134
U 1 1
P 4050 5150
F 0 "#PWR0134" H 4050 4900 50  0001 C CNN
F 1 "GND" H 4055 4977 50  0000 C CNN
F 2 "" H 4050 5150 50  0001 C CNN
F 3 "" H 4050 5150 50  0001 C CNN
	1    4050 5150
	1    0    0    -1  
$EndComp
Wire Wire Line
	4150 4850 4050 4850
Wire Wire Line
	4050 4850 4050 5150
Text GLabel 6700 5000 0    50   Input ~ 0
A14
$Comp
L Connector_Generic:Conn_02x03_Odd_Even J4
U 1 1
P 7050 1300
F 0 "J4" H 7100 1617 50  0000 C CNN
F 1 "Addresses" H 7100 1526 50  0000 C CNN
F 2 "Connector_PinHeader_2.54mm:PinHeader_2x03_P2.54mm_Vertical" H 7050 1300 50  0001 C CNN
F 3 "~" H 7050 1300 50  0001 C CNN
	1    7050 1300
	1    0    0    -1  
$EndComp
$Comp
L power:VCC #PWR0104
U 1 1
P 6750 1100
F 0 "#PWR0104" H 6750 950 50  0001 C CNN
F 1 "VCC" H 6765 1273 50  0000 C CNN
F 2 "" H 6750 1100 50  0001 C CNN
F 3 "" H 6750 1100 50  0001 C CNN
	1    6750 1100
	1    0    0    -1  
$EndComp
$Comp
L power:VCC #PWR0114
U 1 1
P 7450 1100
F 0 "#PWR0114" H 7450 950 50  0001 C CNN
F 1 "VCC" H 7465 1273 50  0000 C CNN
F 2 "" H 7450 1100 50  0001 C CNN
F 3 "" H 7450 1100 50  0001 C CNN
	1    7450 1100
	1    0    0    -1  
$EndComp
$Comp
L power:GND #PWR0135
U 1 1
P 6750 1500
F 0 "#PWR0135" H 6750 1250 50  0001 C CNN
F 1 "GND" H 6755 1327 50  0000 C CNN
F 2 "" H 6750 1500 50  0001 C CNN
F 3 "" H 6750 1500 50  0001 C CNN
	1    6750 1500
	1    0    0    -1  
$EndComp
$Comp
L power:GND #PWR0136
U 1 1
P 7450 1500
F 0 "#PWR0136" H 7450 1250 50  0001 C CNN
F 1 "GND" H 7455 1327 50  0000 C CNN
F 2 "" H 7450 1500 50  0001 C CNN
F 3 "" H 7450 1500 50  0001 C CNN
	1    7450 1500
	1    0    0    -1  
$EndComp
Wire Wire Line
	6750 1100 6750 1200
Wire Wire Line
	6750 1200 6850 1200
Wire Wire Line
	6850 1400 6750 1400
Wire Wire Line
	6750 1400 6750 1500
Wire Wire Line
	7350 1400 7450 1400
Wire Wire Line
	7450 1400 7450 1500
Wire Wire Line
	7350 1200 7450 1200
Wire Wire Line
	7450 1200 7450 1100
Text GLabel 7350 1300 2    50   Input ~ 0
ATA_ADDR_JUMPER
Text GLabel 6850 1300 0    50   Input ~ 0
ROM_ADDR_JUMPER
$Comp
L Connector_Generic:Conn_02x03_Odd_Even J5
U 1 1
P 7050 2300
F 0 "J5" H 7100 2617 50  0000 C CNN
F 1 "Addresses" H 7100 2526 50  0000 C CNN
F 2 "Connector_PinHeader_2.54mm:PinHeader_2x03_P2.54mm_Vertical" H 7050 2300 50  0001 C CNN
F 3 "~" H 7050 2300 50  0001 C CNN
	1    7050 2300
	1    0    0    -1  
$EndComp
$Comp
L power:VCC #PWR0137
U 1 1
P 6750 2100
F 0 "#PWR0137" H 6750 1950 50  0001 C CNN
F 1 "VCC" H 6765 2273 50  0000 C CNN
F 2 "" H 6750 2100 50  0001 C CNN
F 3 "" H 6750 2100 50  0001 C CNN
	1    6750 2100
	1    0    0    -1  
$EndComp
$Comp
L power:GND #PWR0138
U 1 1
P 6750 2500
F 0 "#PWR0138" H 6750 2250 50  0001 C CNN
F 1 "GND" H 6755 2327 50  0000 C CNN
F 2 "" H 6750 2500 50  0001 C CNN
F 3 "" H 6750 2500 50  0001 C CNN
	1    6750 2500
	1    0    0    -1  
$EndComp
Wire Wire Line
	6750 2100 6750 2200
Wire Wire Line
	6750 2200 6850 2200
Wire Wire Line
	6850 2400 6750 2400
Wire Wire Line
	6750 2400 6750 2500
Text GLabel 7350 2200 2    39   Input ~ 0
~CE~_BIOS_DECODE
Text GLabel 7350 2300 2    39   Input ~ 0
~CE~_BIOS
Text GLabel 7350 2400 2    39   Input ~ 0
~CE~_BIOS_THRU
$Comp
L power:GND #PWR0139
U 1 1
P 10550 1050
F 0 "#PWR0139" H 10550 800 50  0001 C CNN
F 1 "GND" H 10555 877 50  0000 C CNN
F 2 "" H 10550 1050 50  0001 C CNN
F 3 "" H 10550 1050 50  0001 C CNN
	1    10550 1050
	1    0    0    -1  
$EndComp
$Comp
L power:VCC #PWR0140
U 1 1
P 3200 5000
F 0 "#PWR0140" H 3200 4850 50  0001 C CNN
F 1 "VCC" H 3215 5173 50  0000 C CNN
F 2 "" H 3200 5000 50  0001 C CNN
F 3 "" H 3200 5000 50  0001 C CNN
	1    3200 5000
	1    0    0    -1  
$EndComp
$Comp
L power:GND #PWR0141
U 1 1
P 3200 5300
F 0 "#PWR0141" H 3200 5050 50  0001 C CNN
F 1 "GND" H 3205 5127 50  0000 C CNN
F 2 "" H 3200 5300 50  0001 C CNN
F 3 "" H 3200 5300 50  0001 C CNN
	1    3200 5300
	1    0    0    -1  
$EndComp
$Comp
L Device:C C6
U 1 1
P 3200 5150
F 0 "C6" H 3315 5196 50  0000 L CNN
F 1 "0.1uF" H 3315 5105 50  0000 L CNN
F 2 "Capacitor_THT:C_Disc_D6.0mm_W2.5mm_P5.00mm" H 3238 5000 50  0001 C CNN
F 3 "~" H 3200 5150 50  0001 C CNN
F 4 "C84772" H 3200 5150 50  0001 C CNN "LCSC"
F 5 "C84772,C263183" H 3200 5150 50  0001 C CNN "Part options"
	1    3200 5150
	1    0    0    -1  
$EndComp
Text GLabel 6850 2300 0    50   Input ~ 0
V20_JUMPER
Text GLabel 6700 5200 0    50   Input ~ 0
V20_JUMPER
$EndSCHEMATC
